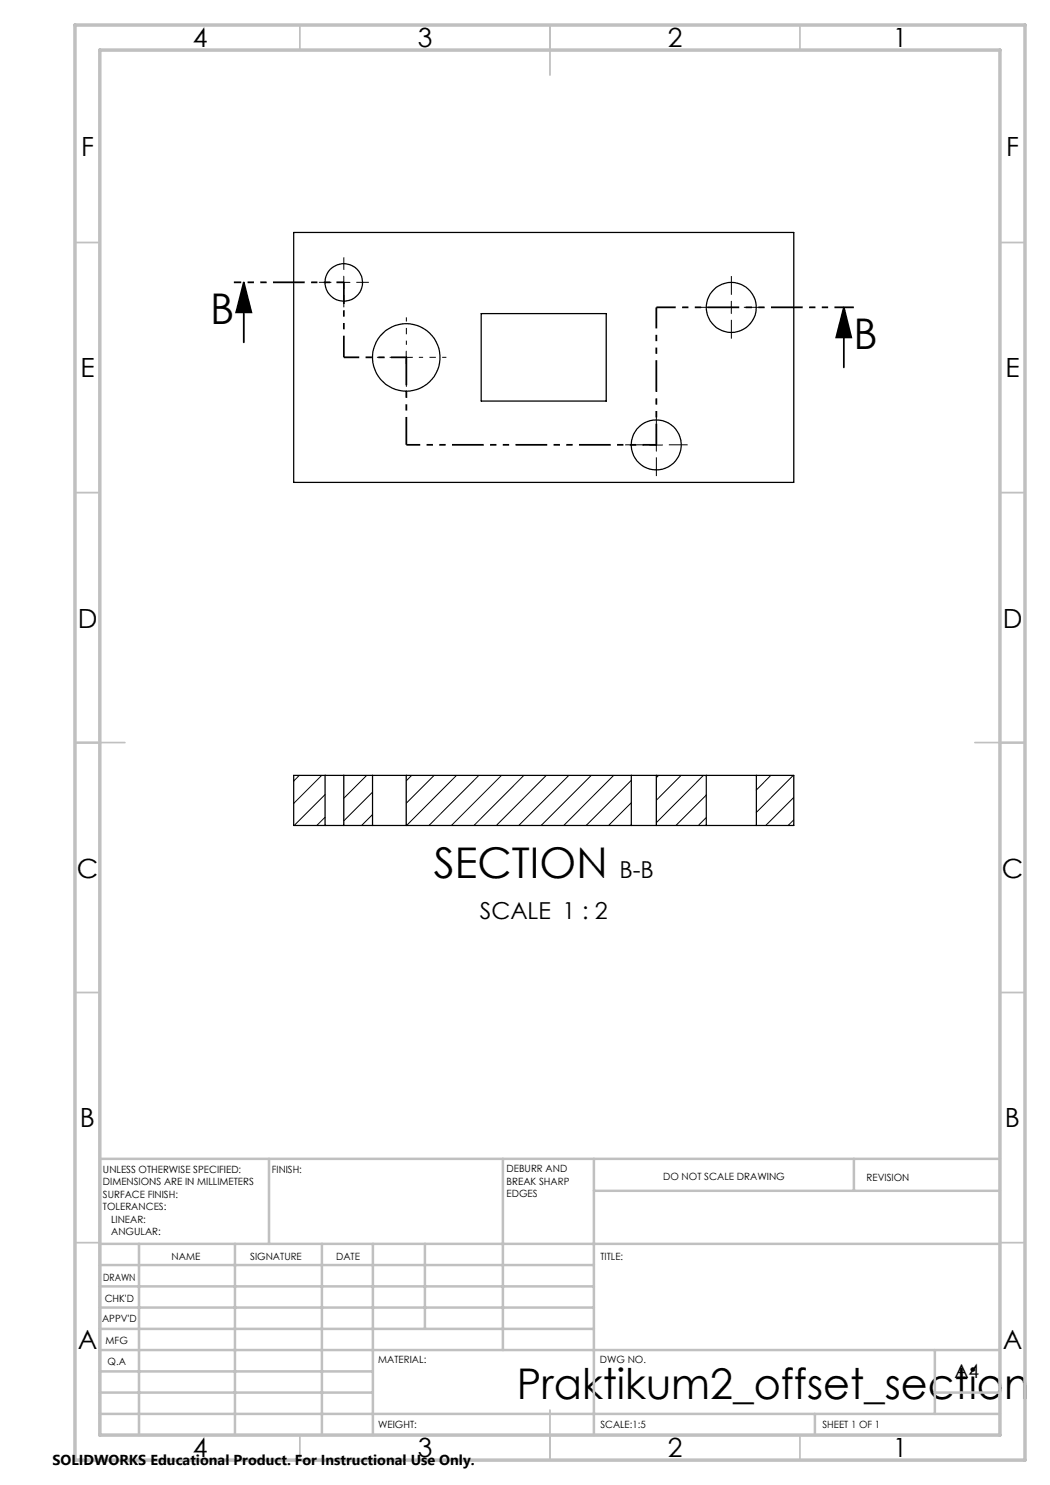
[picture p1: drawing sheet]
<svg xmlns="http://www.w3.org/2000/svg" width="210mm" height="297mm" viewBox="0 0 210 297" stroke-linecap="round" stroke-linejoin="round" font-family="sans-serif">
<g fill="none" stroke="#000" stroke-width=".25">
<path d="M58.7 46.5h100.1v50h-100.1zM96.2 62.7h25v17.5h-25zM65 155.1h3.8M65 155.1h-6.3v10h6.3M65 155.1v10M68.8 155.1h5.7M68.8 155.1v10M74.5 155.1h6.7M74.5 155.1v10M81.2 155.1h45.1M81.2 155.1v10M126.3 155.1h5"/>
<path d="M126.3 155.1v10M131.3 155.1h10M131.3 155.1v10M141.3 155.1h10M141.3 155.1v10M151.3 155.1h7.4v10h-7.4M151.3 155.1v10M65 165.1h3.8M68.8 165.1h5.7M74.5 165.1h6.7M81.2 165.1h45.1M126.3 165.1h5"/>
<path d="M131.3 165.1h10M141.3 165.1h10"/>
<circle cx="68.7" cy="56.5" r="3.8"/>
<circle cx="81.2" cy="71.5" r="6.7"/>
<circle cx="146.2" cy="61.5" r="5"/>
<circle cx="131.3" cy="89" r="5"/>
</g>
<g fill="none" stroke="#000" stroke-width=".2">
<path d="M67.5 56.5h2.5M68.8 55.2v2.5M80 71.5h2.5M81.2 70.2v2.5M145 61.5h2.5M146.3 60.3v2.4M130 89h2.5M131.3 87.7v2.5M59.9 155.1l-1.2 1.1M64.3 155.1l-5.6 5.6M65 158.9l-6.2 6.2M68.9 155.1l-.1 .1"/>
<path d="M73.3 155.1l-4.5 4.6M74.5 158.4l-5.7 5.8M82.3 155.1l-1.1 1.1M86.8 155.1l-5.6 5.6M91.3 155.1l-10 10M95.8 155.1l-10 10M100.3 155.1l-10 10M104.8 155.1l-10 10M109.3 155.1l-10 10M113.8 155.1l-10 10M118.3 155.1l-10.1 10M122.7 155.1l-10 10"/>
<path d="M126.3 156.1l-9.1 9M131.7 155.1l-.4 .4M136.2 155.1l-4.9 5M140.7 155.1l-9.4 9.4M141.3 159l-6.1 6.1M154.2 155.1l-2.9 2.9M158.6 155.1l-7.3 7.4M158.8 159.5l-5.7 5.6M65 163.4l-1.6 1.7M74.5 162.9l-2.2 2.2M126.3 160.5l-4.6 4.6M126.3 165l-.1 .1"/>
<path d="M141.3 163.5l-1.6 1.6M158.8 164l-1.2 1.1"/>
</g>
<path d="M48.8 56.5l1.5 6h-3.1zM48.8 56.5v12M168.8 61.5l1.5 6h-3zM168.8 61.5v12" fill="none" stroke="#000" stroke-width=".35"/>
<path d="M66.3 56.5h-2.5M68.8 59v2.5M68.8 54v-2.5M71.3 56.5h2.5M146.3 59v-3.8M143.8 61.5h-3.8M146.3 64v3.7M148.8 61.5h3.7M128.8 89h-3.8M131.3 91.5v3.7M131.3 86.5v-3.8M133.8 89h3.7" fill="none" stroke="#000" stroke-width=".2" stroke-dasharray="15.2 1.3 1.3 1.3" stroke-linecap="butt"/>
<path d="M78.8 71.5h-5.5M81.3 74v5.5M81.3 69v-5.5M83.8 71.5h5.5" fill="none" stroke="#000" stroke-width=".2" stroke-dasharray="15.2 1.3 1.3 1.3" stroke-dashoffset="14.4" stroke-linecap="butt"/>
<path d="M68.8 56.5h-22" fill="none" stroke="#000" stroke-width=".35" stroke-dasharray="6.3 1.3 1.3 1.3 1.3 1.3" stroke-dashoffset="4.9" stroke-linecap="butt"/>
<path d="M68.8 56.5v15" fill="none" stroke="#000" stroke-width=".35" stroke-dasharray="6.3 1.3 1.3 1.3 1.3 1.3" stroke-dashoffset="2" stroke-linecap="butt"/>
<path d="M68.8 71.5h12.5" fill="none" stroke="#000" stroke-width=".35" stroke-dasharray="6.3 1.3 1.3 1.3 1.3 1.3" stroke-dashoffset="3.3" stroke-linecap="butt"/>
<path d="M81.3 71.5v17.5" fill="none" stroke="#000" stroke-width=".35" stroke-dasharray="6.3 1.3 1.3 1.3 1.3 1.3" stroke-dashoffset=".8" stroke-linecap="butt"/>
<path d="M81.3 89h50" fill="none" stroke="#000" stroke-width=".35" stroke-dasharray="6.3 1.3 1.3 1.3 1.3 1.3" stroke-dashoffset="3.6" stroke-linecap="butt"/>
<path d="M131.3 89v-27.5" fill="none" stroke="#000" stroke-width=".35" stroke-dasharray="6.3 1.3 1.3 1.3 1.3 1.3" stroke-dashoffset="2.1" stroke-linecap="butt"/>
<path d="M131.3 61.5h39.5" fill="none" stroke="#000" stroke-width=".35" stroke-dasharray="6.3 1.3 1.3 1.3 1.3 1.3" stroke-dashoffset="2.5" stroke-linecap="butt"/>
<g fill="none" stroke="#c0c0c0" stroke-width=".35">
<path d="M60 5v5M110 5v10M160 5v5M15 48.5h5M200 48.5h5M15 98.5h5M200 98.5h5M15 148.5h10M195 148.5h10M15 198.5h5M200 198.5h5M15 248.5h5"/>
<path d="M200 248.5h5M60 287v5M110 282v10M160 287v5"/>
</g>
<g fill="none" stroke="#c0c0c0" stroke-width=".5">
<path d="M53.8 231.8v17M100.6 231.8v38.2M118.8 231.8v55.2M118.8 238.2h81.2M170.8 231.8v6.4M200 231.8h-180v55.2M20 248.8h180M20 257.3h98.8M20 253h98.8M27.8 248.8v38.2M47 248.8v38.2M64.4 248.8v38.2"/>
<path d="M74.6 248.8v38.2M85 248.8v17M20 265.8h98.8M20 261.5h98.8M20 278.5h54.6M20 274.3h54.6M20 270h180M187 278.5h13M187 270v12.8M20 282.8h180M163 282.8v4.2"/>
</g>
<path d="M15 5h190v287h-190zM20 10h180v277h-180z" fill="none" stroke="#c0c0c0" stroke-width=".7"/>
<path d="M48.8 56.5l1.5 6h-3.1zM168.8 61.5l1.5 6h-3z" fill="#000"/>
<g font-size="8.5">
<text x="42.1" y="64.7">B</text>
<text x="170.7" y="69.7">B</text>
<text x="86.8" y="175.6">SECTION</text>
<text x="103.4" y="279.7">Praktikum2_offset_section</text>
</g>
<g font-size="5.3">
<text x="38.5" y="9.5">4</text>
<text x="83.5" y="9.5">3</text>
<text x="133.6" y="9.5">2</text>
<text x="178.6" y="9.5">1</text>
<text x="16.2" y="31.2">F</text>
<text x="201.2" y="31.2">F</text>
<text x="16.1" y="75.5">E</text>
<text x="201.1" y="75.5">E</text>
<text x="15.5" y="125.5">D</text>
<text x="200.5" y="125.5">D</text>
<text x="15.4" y="175.5">C</text>
<text x="200.4" y="175.5">C</text>
<text x="16" y="225.5">B</text>
<text x="201" y="225.5">B</text>
<text x="15.5" y="269.7">A</text>
<text x="200.5" y="269.7">A</text>
<text x="38.5" y="291.5">4</text>
<text x="83.5" y="291.5">3</text>
<text x="133.6" y="291.5">2</text>
<text x="178.6" y="291.5">1</text>
</g>
<g font-size="4.7">
<text x="123.9" y="175.6">B-B</text>
<text x="96" y="183.8">SCALE 1 : 2</text>
</g>
<text font-size="3.9" x="190.9" y="275.5">A4</text>
<text font-size="2.9" x="10.5" y="292.9">SOLIDWORKS Educational Product. For Instructional Use Only.</text>
<g font-size="2">
<text x="20.6" y="234.6">UNLESS OTHERWISE SPECIFIED:</text>
<text x="20.6" y="237.1">DIMENSIONS ARE IN MILLIMETERS</text>
<text x="20.6" y="239.6">SURFACE FINISH:</text>
<text x="54.4" y="234.6">FINISH:</text>
<text x="101.3" y="234.5">DEBURR AND</text>
<text x="101.3" y="237">BREAK SHARP</text>
<text x="101.3" y="239.5">EDGES</text>
<text x="132.6" y="236">DO NOT SCALE DRAWING</text>
<text x="173.3" y="236.2">REVISION</text>
<text x="20.6" y="242.1">TOLERANCES:</text>
<text x="22.2" y="244.6">LINEAR:</text>
<text x="22.2" y="247.1">ANGULAR:</text>
<text x="34.3" y="252">NAME</text>
<text x="50" y="251.9">SIGNATURE</text>
<text x="67.2" y="251.9">DATE</text>
<text x="120.1" y="251.9">TITLE:</text>
<text x="20.6" y="256.1">DRAWN</text>
<text x="20.9" y="260.3">CHK'D</text>
<text x="20.4" y="264.4">APPV'D</text>
<text x="21.1" y="268.8">MFG</text>
<text x="21.5" y="273">Q.A</text>
<text x="75.6" y="272.5">MATERIAL:</text>
<text x="120" y="272.5">DWG NO.</text>
<text x="75.6" y="285.5">WEIGHT:</text>
<text x="120.1" y="285.6">SCALE:1:5</text>
<text x="164.5" y="285.6">SHEET 1 OF 1</text>
</g>
</svg>
